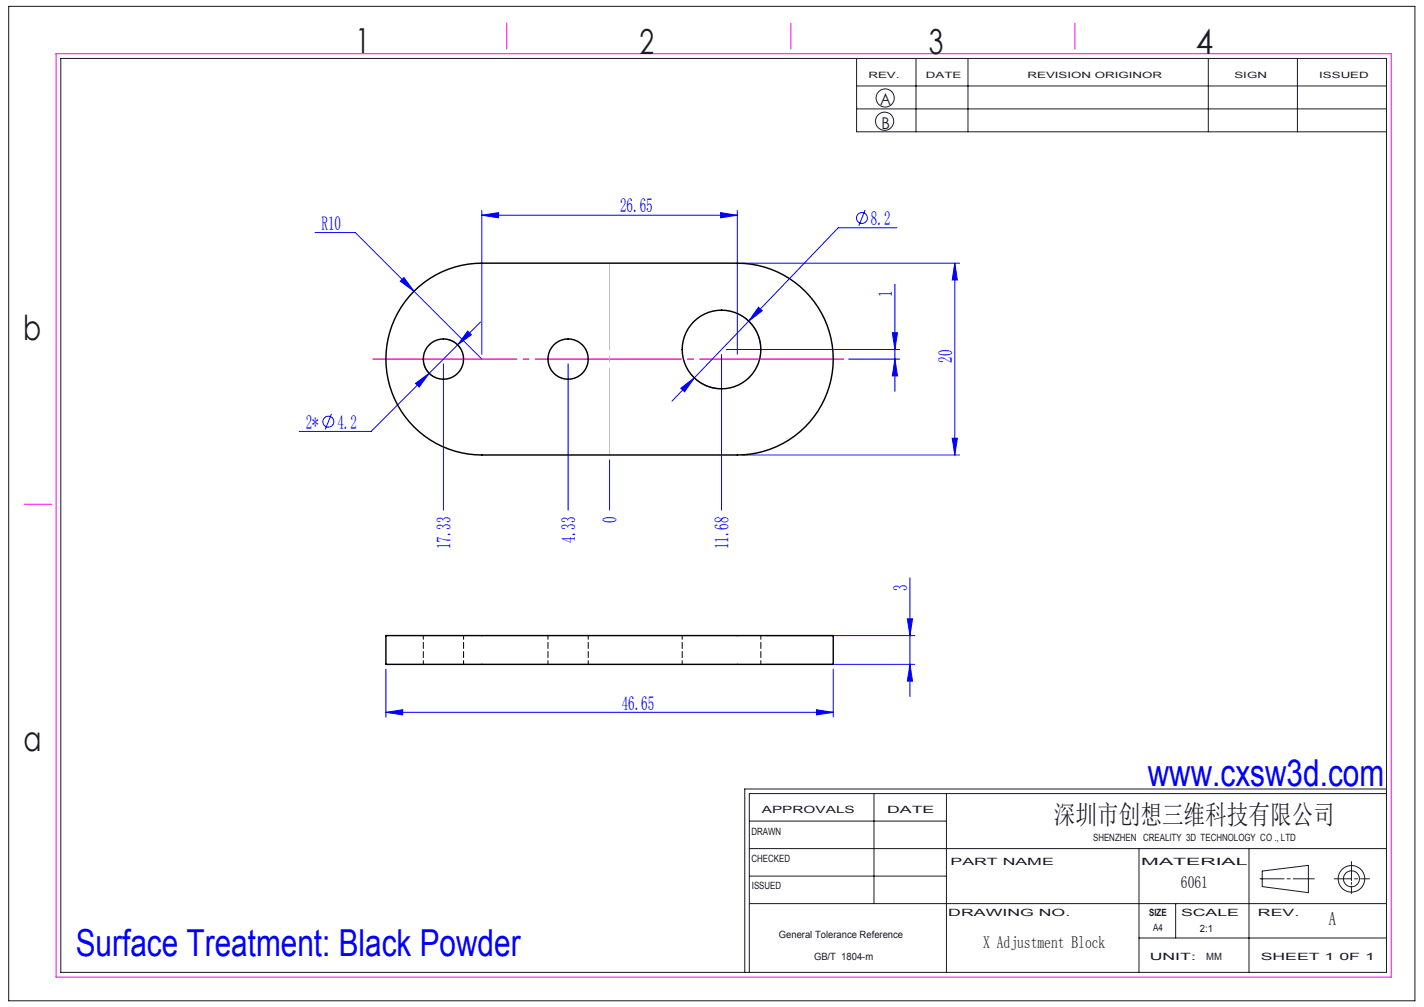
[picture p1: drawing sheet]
<svg xmlns="http://www.w3.org/2000/svg" width="297mm" height="210mm" viewBox="0 0 297 210" stroke-linecap="round" stroke-linejoin="round" font-family="sans-serif">
<g fill="none" stroke="#191924" stroke-width=".21">
<path d="M1.8 1.3h293.3v207.4h-293.3zM12.7 12.2h276.5v190.6h-276.5zM178.7 12.2v15.3h110.5M178.7 17.9h110.5M191.1 12.2v15.3M201.9 12.2v15.3M252 12.2v15.3M270.6 12.2v15.3M178.7 22.7h110.5M156.3 177h132.9M156.3 171.2h41.1M182.3 165.5v22.9"/>
<path d="M197.4 165.5v37.3M237.6 177v25.8M260.5 177v25.8M281.9 179.7v4M289.2 165.5h-132.9v37.3M289.2 164.5h-133.9v38.3M156.3 188.4h132.9M156.3 182.7h41.1M237.6 195.6h51.6M245.2 188.4v7.2M262.8 183.3h5M263.3 181.6l9.6-1.1v5.7l-9.6-1.3z"/>
<path d="M268.5 183.3h.6M269.7 183.3h4.4M278.3 183.3h3.6M281.9 184v.4M281.9 184.8v1.5M282.5 183.3h.6M283.8 183.3h1.9"/>
<circle cx="184.5" cy="25.3" r="1.89"/>
<circle cx="184.6" cy="20.4" r="1.89"/>
<circle cx="281.9" cy="183.3" r="1.67"/>
<circle cx="281.9" cy="183.3" r="2.77"/>
</g>
<path d="M11.7 11.2h278.5v192.6h-278.5zM105.7 4.8v5.4M165 4.8v5.4M224.2 4.8v5.4M5.1 105.1h5.7" fill="none" stroke="#f0f" stroke-width=".21"/>
<g fill="none" stroke="#00f" stroke-width=".21">
<path d="M65.7 48.5h8.4l12.2 12.2M83.5 58.6l.8-.7 2 2.8zM100.5 44.9l3.5-.6v1.1zM100.5 43.9v30M100.5 44.9h53.3M150.3 44.3l3.5 .6-3.5 .5zM153.8 43.9v30M154.8 54.9h45.3M180.4 43.8l-1.3 3.3M186.6 59.3v22.3M187.1 47.5h-12.3l-34.6 36.2M199.1 54.9v40"/>
<path d="M199.1 54.9l.6 3.5h-1.1zM86.3 60.7l14.2 14.2M86.7 79.9l2.8-2-2.1 2.8zM88.4 75.9a4.2 4.2 0 0 0 1.9 2.6M92.5 75.9v30.5M93.5 70.8a4.2 4.2 0 0 1 2.6 1.9M97.6 69.1l.7 .7-2.8 2.1zM100.2 67.2l-22.8 22.8h-15M118.5 75.9v30.5M144.1 78.1a8.2 8.2 0 0 0 5.4 2.9M150.5 73.9v32.5M151.5 72.9h36.1"/>
<path d="M155.4 66.3a8.2 8.2 0 0 1 3.2 5.6M158.2 64.1l.8 .7-2.8 2.2zM177 74.9h10.6M186.1 69.4h1.1l-.6 3.5zM186.6 74.9l.6 3.5h-1.1zM69.1 86.3l-1.3 3.3M127.1 95.9v10.5M142 81l2.8-2.2-2 2.9zM154.8 94.9h45.3M198.6 91.4h1.1l-.6 3.5zM80.5 139.5v10M159.7 132.5h31.1"/>
<path d="M159.7 138.5h31.1M173.8 139.5v10M189.2 129h1.1l-.5 3.5zM189.8 138.5l.5 3.5h-1.1zM189.8 120.5v24.8M80.5 148.5l3.5-.5v1.1zM80.5 148.5h93.3M170.3 148l3.5 .5-3.5 .6z"/>
<circle cx="179.8" cy="45.5" r="1.14"/>
<circle cx="68.5" cy="87.9" r="1.14"/>
</g>
<path d="M77.8 74.9h98.2" fill="none" stroke="#f00" stroke-width=".21" stroke-dasharray="30.5 1.3 1.3 1.3" stroke-dashoffset=".4"/>
<path d="M127.1 54.9v40" fill="none" stroke="#c0c0c0" stroke-width=".21" stroke-dasharray="30.5 1.3 1.3 1.3" stroke-dashoffset="12.4"/>
<g fill="#00f">
<path d="M84.3 57.9l-.8 .7 2.8 2.1zM97.6 69.1l-2.1 2.8 2.8-2.1zM86.7 79.9l.7 .8 2.1-2.8zM142 81l.8 .7 2-2.9zM158.2 64.1l-2 2.9 2.8-2.2z"/>
<path d="M80.5 148.5l3.5-.5v1.1zM170.3 148l3.5 .5-3.5 .6z"/>
<path d="M186.6 74.9l.6 3.5h-1.1zM186.1 69.4h1.1l-.6 3.5z"/>
<path d="M199.1 54.9l.6 3.5h-1.1zM198.6 91.4h1.1l-.6 3.5z"/>
<path d="M189.2 129h1.1l-.5 3.5zM189.8 138.5l.5 3.5h-1.1z"/>
<path d="M100.5 44.9l3.5-.6v1.1zM150.3 44.3l3.5 .6-3.5 .5z"/>
</g>
<g fill="none" stroke="#000" stroke-width=".3">
<path d="M86.3 60.7a20 20 0 0 1 14.2-5.8h53.3a20 20 0 0 1 20 20 20 20 0 0 1-20 20h-53.3a20 20 0 0 1-18.5-12.4 20 20 0 0 1 4.3-21.8zM80.5 132.5h93.3v6h-93.3z"/>
<circle cx="92.5" cy="74.9" r="4.2"/>
<circle cx="118.5" cy="74.9" r="4.2"/>
<circle cx="150.5" cy="72.9" r="8.2"/>
</g>
<path d="M88.3 138.5v-6M96.7 138.5v-6M114.3 138.5v-6M122.7 138.5v-6M142.3 138.5v-6M158.7 138.5v-6" fill="none" stroke="#000" stroke-width=".21" stroke-dasharray="1.3 .6" stroke-dashoffset=".5"/>
<g font-size="7.8" fill="#00f">
<text x="239.4" y="163.9">www.cxsw3d.com</text>
<text x="15.8" y="199.3">Surface Treatment: Black Powder</text>
</g>
<g font-size="7.2" fill="#191924">
<text x="74.1" y="11">1</text>
<text x="133.4" y="11.2">2</text>
<text x="193.7" y="11.3">3</text>
<text x="249.4" y="11.3">4</text>
<text x="4.8" y="70.9">b</text>
<text x="4.9" y="156.5">a</text>
</g>
<text font-size="5.6" fill="#191924" x="219.8" y="171.8">深圳市创想三维科技有限公司</text>
<g font-size="4.1" fill="#00f">
<text x="67.1" y="47.9">R10</text>
<text x="129.3" y="44.3">26.65</text>
<text x="181.7" y="46.9">8.2</text>
<text x="186.1" y="62" transform="rotate(-90 186.1 62)">1</text>
<text x="198.6" y="75.7" transform="rotate(-90 198.6 75.7)">20</text>
<text x="63.8" y="89.4">2*</text>
<text x="70.4" y="89.4">4.2</text>
<text x="120" y="113.2" transform="rotate(-90 120 113.2)">4.33</text>
<text x="128.6" y="109.1" transform="rotate(-90 128.6 109.1)">0</text>
<text x="93.9" y="114.6" transform="rotate(-90 93.9 114.6)">17.33</text>
<text x="151.9" y="114.6" transform="rotate(-90 151.9 114.6)">11.68</text>
<text x="189.2" y="123.2" transform="rotate(-90 189.2 123.2)">3</text>
<text x="129.7" y="148">46.65</text>
</g>
<text font-size="3.9" fill="#191924" x="277.2" y="193">A</text>
<g font-size="3.5" fill="#191924">
<text x="246.3" y="185.2">6061</text>
<text x="205.1" y="197.7">X Adjustment Block</text>
</g>
<g font-size="3.4" fill="#191924">
<text x="183.6" y="22">A</text>
<text x="183.8" y="27">B</text>
</g>
<g font-size="2.1" fill="#191924">
<text x="158.9" y="169.5">APPROVALS</text>
<text x="185" y="169.5">DATE</text>
<text x="156.7" y="174.2">DRAWN</text>
<text x="156.7" y="179.7">CHECKED</text>
<text x="228" y="175.4">SHENZHEN CREALITY 3D TECHNOLOGY CO ., LTD</text>
<text x="156.8" y="185.4">ISSUED</text>
<text x="198.2" y="180.4">PART NAME</text>
<text x="238" y="180.4">MATERIAL</text>
<text x="197.8" y="191">DRAWING NO.</text>
<text x="239.7" y="191">SIZE</text>
<text x="246.3" y="191">SCALE</text>
<text x="262.4" y="191">REV.</text>
<text x="162.4" y="195.6">General Tolerance Reference</text>
<text x="240.5" y="194.1">A4</text>
<text x="250.3" y="194.3">2:1</text>
<text x="169.8" y="200.2">GB/T 1804-m</text>
<text x="239.8" y="200.2">UNIT:</text>
<text x="251.6" y="200.2">MM</text>
<text x="262.9" y="200.2">SHEET 1 0F 1</text>
</g>
<g font-size="1.8" fill="#191924">
<text x="181.1" y="16.3">REV.</text>
<text x="193.1" y="16.3">DATE</text>
<text x="214.3" y="16.3">REVISION ORIGINOR</text>
<text x="257.5" y="16.3">SIGN</text>
<text x="275.1" y="16.3">ISSUED</text>
</g>
</svg>
